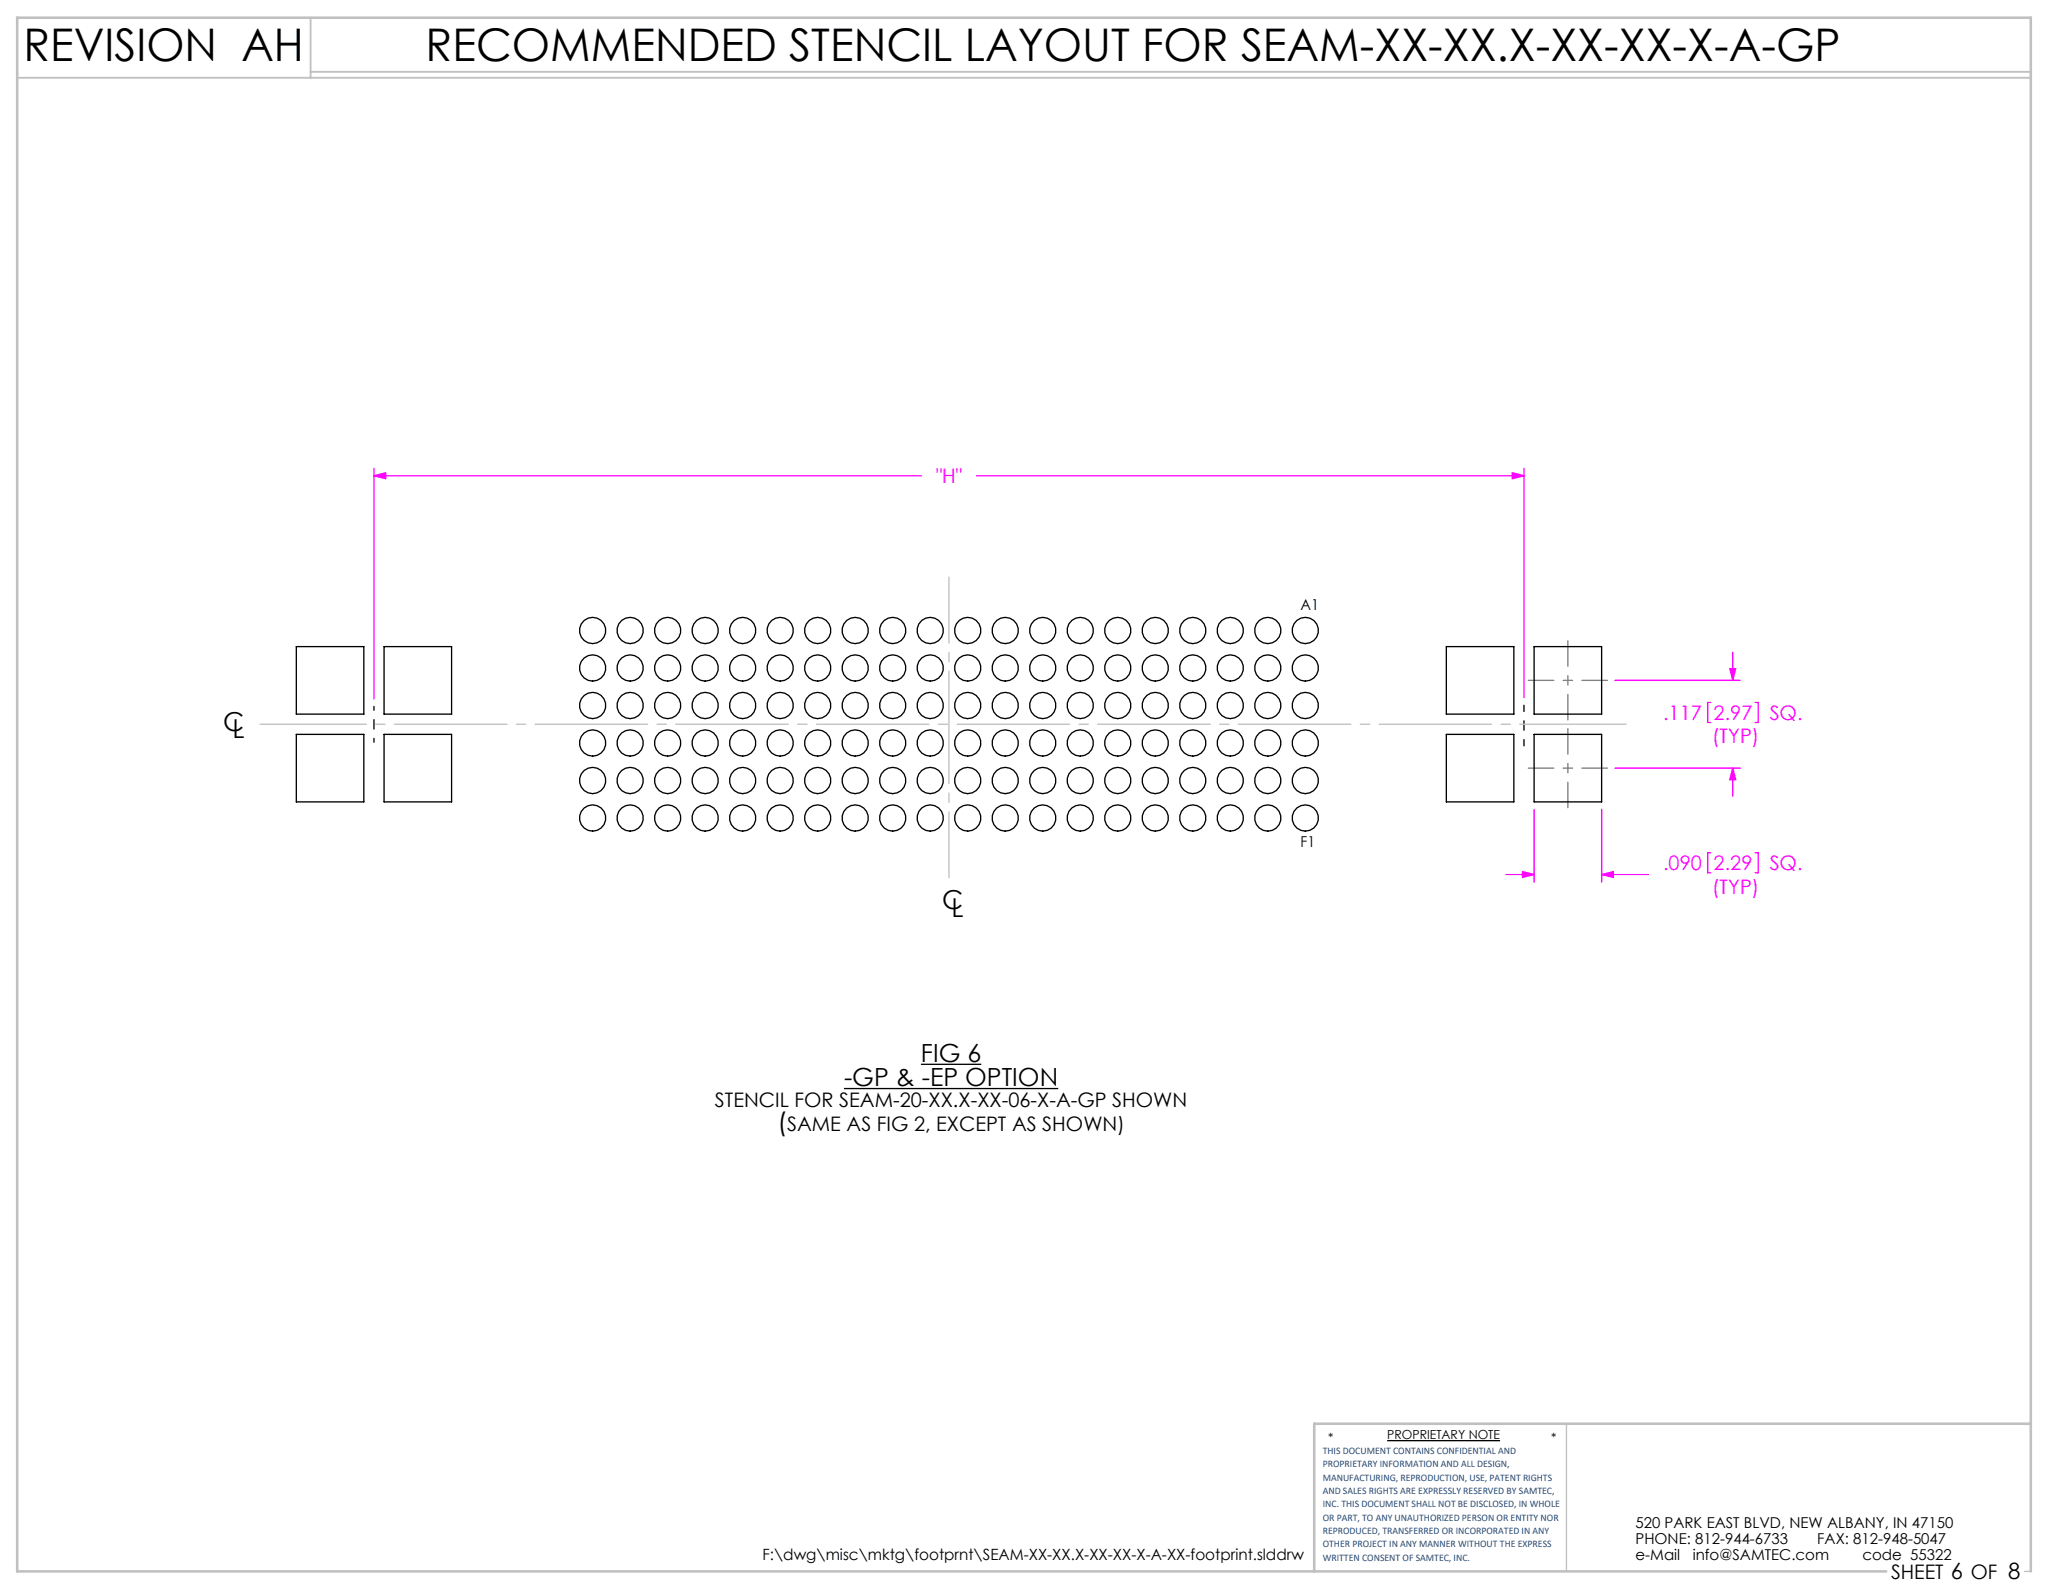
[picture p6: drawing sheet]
<svg xmlns="http://www.w3.org/2000/svg" width="279mm" height="216mm" viewBox="0 0 279 216" stroke-linecap="round" stroke-linejoin="round" font-family="sans-serif">
<path d="M114.3 147.4h29M124.7 144.2h8.2M187.9 195.1h15.3" fill="none" stroke="#000" stroke-width=".18"/>
<path d="M212.2 192.8v20M274.2 212.8h.8" fill="none" stroke="#c0c0c0" stroke-width=".18"/>
<path d="M2.3 10.5h272.7M42.1 2.4v8.1M42.1 9.7h232.9" fill="none" stroke="#c0c0c0" stroke-width=".25"/>
<path d="M275 192.8h-97v20M255.5 212.8h-253.2v-210.4h272.7v210.4" fill="none" stroke="#c0c0c0" stroke-width=".35"/>
<g fill="none" stroke="#f0f" stroke-width=".18">
<path d="M50.6 63.4v31.3M50.6 64.4h74.2M50.6 64.4l1.6-.4v.8zM132.3 64.4h74.1M204.8 64l1.6 .4-1.6 .4zM206.4 63.4v31.1M218.7 92.2h17M231.7 95.1h-.4v2.8h.4M234.3 90.6h.8l-.4 1.6zM234.7 88.3v3.9M237.7 95.1h.4v2.8h-.4M204 118.5h3.8"/>
<path d="M206.2 118.1l1.6 .4-1.6 .3zM207.8 109.6v9.9M216.9 109.6v9.9M216.9 118.5h6.3M216.9 118.5l1.6-.4v.7zM218.7 104h17M231.7 115.5h-.4v2.7h.4M234.7 104v3.9M234.7 104l.4 1.6h-.8zM237.7 115.5h.4v2.7h-.4"/>
</g>
<path d="M50.6 100.5v-4.8" fill="none" stroke="#000" stroke-width=".18" stroke-dasharray="15.2 1.3 1.3 1.3" stroke-dashoffset="14.7"/>
<path d="M206.4 95.5v5.5" fill="none" stroke="#000" stroke-width=".18" stroke-dasharray="15.2 1.3 1.3 1.3" stroke-dashoffset="14.4"/>
<path d="M207 92.2h10.7M212.3 86.8v10.7M207 104h10.7M212.3 109.4v-10.7" fill="none" stroke="#808080" stroke-width=".18" stroke-dasharray="15.2 1.3 1.3 1.3" stroke-dashoffset="11.8"/>
<path d="M128.5 78.2v40.7" fill="none" stroke="#c0c0c0" stroke-width=".18" stroke-dasharray="15.2 1.3 1.3 1.3" stroke-dashoffset="6.3"/>
<path d="M35.2 98.1h185" fill="none" stroke="#c0c0c0" stroke-width=".18" stroke-dasharray="15.2 1.3 1.3 1.3" stroke-dashoffset=".8"/>
<path d="M234.7 104l.4 1.6h-.8zM234.3 90.6h.8l-.4 1.6zM216.9 118.5l1.6-.4v.7zM206.2 118.1l1.6 .4-1.6 .3zM50.6 64.4l1.6-.4v.8zM204.8 64l1.6 .4-1.6 .4z" fill="#f0f"/>
<g fill="none" stroke="#000" stroke-width=".18">
<path d="M40.1 87.6h9.2v9.1h-9.2zM40.1 99.5h9.2v9.1h-9.2zM52 87.6h9.2v9.1h-9.2zM52 99.5h9.2v9.1h-9.2zM195.9 87.6h9.1v9.1h-9.1zM195.9 99.5h9.1v9.1h-9.1zM207.8 87.6h9.1v9.1h-9.1zM207.8 99.5h9.1v9.1h-9.1z"/>
<circle cx="80.3" cy="85.4" r="1.78"/>
<circle cx="80.3" cy="90.5" r="1.78"/>
<circle cx="80.3" cy="95.6" r="1.78"/>
<circle cx="85.3" cy="95.6" r="1.78"/>
<circle cx="85.3" cy="85.4" r="1.78"/>
<circle cx="85.3" cy="90.5" r="1.78"/>
<circle cx="90.4" cy="95.6" r="1.78"/>
<circle cx="90.4" cy="90.5" r="1.78"/>
<circle cx="90.4" cy="85.4" r="1.78"/>
<circle cx="95.5" cy="95.6" r="1.78"/>
<circle cx="95.5" cy="85.4" r="1.78"/>
<circle cx="95.5" cy="90.5" r="1.78"/>
<circle cx="100.6" cy="95.6" r="1.78"/>
<circle cx="100.6" cy="85.4" r="1.78"/>
<circle cx="100.6" cy="90.5" r="1.78"/>
<circle cx="105.7" cy="85.4" r="1.78"/>
<circle cx="105.7" cy="95.6" r="1.78"/>
<circle cx="105.7" cy="90.5" r="1.78"/>
<circle cx="110.7" cy="90.5" r="1.78"/>
<circle cx="110.7" cy="85.4" r="1.78"/>
<circle cx="110.7" cy="95.6" r="1.78"/>
<circle cx="115.8" cy="85.4" r="1.78"/>
<circle cx="115.8" cy="90.5" r="1.78"/>
<circle cx="115.8" cy="95.6" r="1.78"/>
<circle cx="120.9" cy="90.5" r="1.78"/>
<circle cx="120.9" cy="95.6" r="1.78"/>
<circle cx="120.9" cy="85.4" r="1.78"/>
<circle cx="126" cy="90.5" r="1.78"/>
<circle cx="126" cy="85.4" r="1.78"/>
<circle cx="126" cy="95.6" r="1.78"/>
<circle cx="131.1" cy="90.5" r="1.78"/>
<circle cx="131.1" cy="85.4" r="1.78"/>
<circle cx="131.1" cy="95.6" r="1.78"/>
<circle cx="136.1" cy="95.6" r="1.78"/>
<circle cx="136.1" cy="85.4" r="1.78"/>
<circle cx="136.1" cy="90.5" r="1.78"/>
<circle cx="141.2" cy="95.6" r="1.78"/>
<circle cx="141.2" cy="90.5" r="1.78"/>
<circle cx="141.2" cy="85.4" r="1.78"/>
<circle cx="146.3" cy="95.6" r="1.78"/>
<circle cx="146.3" cy="90.5" r="1.78"/>
<circle cx="146.3" cy="85.4" r="1.78"/>
<circle cx="151.4" cy="85.4" r="1.78"/>
<circle cx="151.4" cy="95.6" r="1.78"/>
<circle cx="151.4" cy="90.5" r="1.78"/>
<circle cx="156.5" cy="90.5" r="1.78"/>
<circle cx="156.5" cy="85.4" r="1.78"/>
<circle cx="156.5" cy="95.6" r="1.78"/>
<circle cx="161.5" cy="90.5" r="1.78"/>
<circle cx="161.5" cy="85.4" r="1.78"/>
<circle cx="161.5" cy="95.6" r="1.78"/>
<circle cx="166.6" cy="85.4" r="1.78"/>
<circle cx="166.6" cy="95.6" r="1.78"/>
<circle cx="166.6" cy="90.5" r="1.78"/>
<circle cx="171.7" cy="95.6" r="1.78"/>
<circle cx="171.7" cy="90.5" r="1.78"/>
<circle cx="171.7" cy="85.4" r="1.78"/>
<circle cx="176.8" cy="90.5" r="1.78"/>
<circle cx="176.8" cy="85.4" r="1.78"/>
<circle cx="176.8" cy="95.6" r="1.78"/>
<circle cx="80.3" cy="100.6" r="1.78"/>
<circle cx="80.3" cy="105.7" r="1.78"/>
<circle cx="80.3" cy="110.8" r="1.78"/>
<circle cx="85.3" cy="100.6" r="1.78"/>
<circle cx="85.3" cy="110.8" r="1.78"/>
<circle cx="85.3" cy="105.7" r="1.78"/>
<circle cx="90.4" cy="100.6" r="1.78"/>
<circle cx="90.4" cy="110.8" r="1.78"/>
<circle cx="90.4" cy="105.7" r="1.78"/>
<circle cx="95.5" cy="100.6" r="1.78"/>
<circle cx="95.5" cy="110.8" r="1.78"/>
<circle cx="95.5" cy="105.7" r="1.78"/>
<circle cx="100.6" cy="100.6" r="1.78"/>
<circle cx="100.6" cy="105.7" r="1.78"/>
<circle cx="100.6" cy="110.8" r="1.78"/>
<circle cx="105.7" cy="100.6" r="1.78"/>
<circle cx="105.7" cy="110.8" r="1.78"/>
<circle cx="105.7" cy="105.7" r="1.78"/>
<circle cx="110.7" cy="110.8" r="1.78"/>
<circle cx="110.7" cy="105.7" r="1.78"/>
<circle cx="110.7" cy="100.6" r="1.78"/>
<circle cx="115.8" cy="100.6" r="1.78"/>
<circle cx="115.8" cy="105.7" r="1.78"/>
<circle cx="115.8" cy="110.8" r="1.78"/>
<circle cx="120.9" cy="105.7" r="1.78"/>
<circle cx="120.9" cy="110.8" r="1.78"/>
<circle cx="120.9" cy="100.6" r="1.78"/>
<circle cx="126" cy="100.6" r="1.78"/>
<circle cx="126" cy="110.8" r="1.78"/>
<circle cx="126" cy="105.7" r="1.78"/>
<circle cx="131.1" cy="105.7" r="1.78"/>
<circle cx="131.1" cy="110.8" r="1.78"/>
<circle cx="131.1" cy="100.6" r="1.78"/>
<circle cx="136.1" cy="100.6" r="1.78"/>
<circle cx="136.1" cy="110.8" r="1.78"/>
<circle cx="136.1" cy="105.7" r="1.78"/>
<circle cx="141.2" cy="110.8" r="1.78"/>
<circle cx="141.2" cy="100.6" r="1.78"/>
<circle cx="141.2" cy="105.7" r="1.78"/>
<circle cx="146.3" cy="100.6" r="1.78"/>
<circle cx="146.3" cy="105.7" r="1.78"/>
<circle cx="146.3" cy="110.8" r="1.78"/>
<circle cx="151.4" cy="110.8" r="1.78"/>
<circle cx="151.4" cy="105.7" r="1.78"/>
<circle cx="151.4" cy="100.6" r="1.78"/>
<circle cx="156.5" cy="100.6" r="1.78"/>
<circle cx="156.5" cy="105.7" r="1.78"/>
<circle cx="156.5" cy="110.8" r="1.78"/>
<circle cx="161.5" cy="105.7" r="1.78"/>
<circle cx="161.5" cy="100.6" r="1.78"/>
<circle cx="161.5" cy="110.8" r="1.78"/>
<circle cx="166.6" cy="105.7" r="1.78"/>
<circle cx="166.6" cy="110.8" r="1.78"/>
<circle cx="166.6" cy="100.6" r="1.78"/>
<circle cx="171.7" cy="110.8" r="1.78"/>
<circle cx="171.7" cy="100.6" r="1.78"/>
<circle cx="171.7" cy="105.7" r="1.78"/>
<circle cx="176.8" cy="100.6" r="1.78"/>
<circle cx="176.8" cy="105.7" r="1.78"/>
<circle cx="176.8" cy="110.8" r="1.78"/>
</g>
<g font-size="6.1">
<text x="3.2" y="8.2">REVISION AH</text>
<text x="57.6" y="8.3">RECOMMENDED STENCIL LAYOUT FOR SEAM-XX-XX.X-XX-XX-X-A-GP</text>
</g>
<g font-size="3.5">
<text x="30.2" y="99">C</text>
<text x="31.5" y="100">L</text>
<text x="127.6" y="123.2">C</text>
<text x="128.9" y="124.2">L</text>
<text x="105.3" y="153.2">(</text>
</g>
<g font-size="3.4">
<text x="124.7" y="143.8">FIG 6</text>
<text x="114.3" y="147.1">-GP &amp; -EP OPTION</text>
</g>
<g font-size="2.7" fill="#f0f">
<text x="126.8" y="65.4">&quot;H&quot;</text>
<text x="225.2" y="97.5">.117</text>
<text x="231.9" y="100.7">(TYP)</text>
<text x="232.1" y="97.5">2.97</text>
<text x="239.7" y="97.5">SQ.</text>
<text x="225.2" y="117.9">.090</text>
<text x="232.1" y="117.9">2.29</text>
<text x="239.7" y="117.9">SQ.</text>
<text x="231.9" y="121.1">(TYP)</text>
</g>
<g font-size="2.7">
<text x="96.8" y="149.9">STENCIL FOR SEAM-20-XX.X-XX-06-X-A-GP SHOWN</text>
<text x="106.6" y="153.2">SAME AS FIG 2, EXCEPT AS SHOWN)</text>
<text x="256.1" y="213.9">SHEET 6 OF 8</text>
</g>
<text font-size="2.1" x="103.3" y="211.3">F:\dwg\misc\mktg\footprnt\SEAM-XX-XX.X-XX-XX-X-A-XX-footprint.slddrw</text>
<g font-size="2">
<text x="176.1" y="82.6">A1</text>
<text x="176.1" y="114.7">F1</text>
<text x="221.5" y="207">520 PARK EAST BLVD, NEW ALBANY, IN 47150</text>
<text x="221.5" y="209.2">PHONE: 812-944-6733</text>
<text x="246.1" y="209.2">FAX: 812-948-5047</text>
<text x="221.5" y="211.3">e-Mail</text>
<text x="229.3" y="211.3">info@SAMTEC.com</text>
<text x="252.2" y="211.3">code 55322</text>
</g>
<g font-size="1.7">
<text x="179.9" y="195.3">*</text>
<text x="187.9" y="194.9">PROPRIETARY NOTE</text>
<text x="210.1" y="195.3">*</text>
</g>
<g font-size="1.4" fill="#1f497d">
<text x="179.1" y="196.9">THIS DOCUMENT CONTAINS CONFIDENTIAL AND</text>
<text x="179.1" y="198.8">PROPRIETARY INFORMATION AND ALL DESIGN,</text>
<text x="179.1" y="200.6">MANUFACTURING, REPRODUCTION, USE, PATENT RIGHTS</text>
<text x="179.1" y="202.4">AND SALES RIGHTS ARE EXPRESSLY RESERVED BY SAMTEC,</text>
<text x="179.1" y="204.2">INC. THIS DOCUMENT SHALL NOT BE DISCLOSED, IN WHOLE</text>
<text x="179.1" y="206">OR PART, TO ANY UNAUTHORIZED PERSON OR ENTITY NOR</text>
<text x="179.1" y="207.8">REPRODUCED, TRANSFERRED OR INCORPORATED IN ANY</text>
<text x="179.1" y="209.6">OTHER PROJECT IN ANY MANNER WITHOUT THE EXPRESS</text>
<text x="179.1" y="211.4">WRITTEN CONSENT OF SAMTEC, INC.</text>
</g>
</svg>
